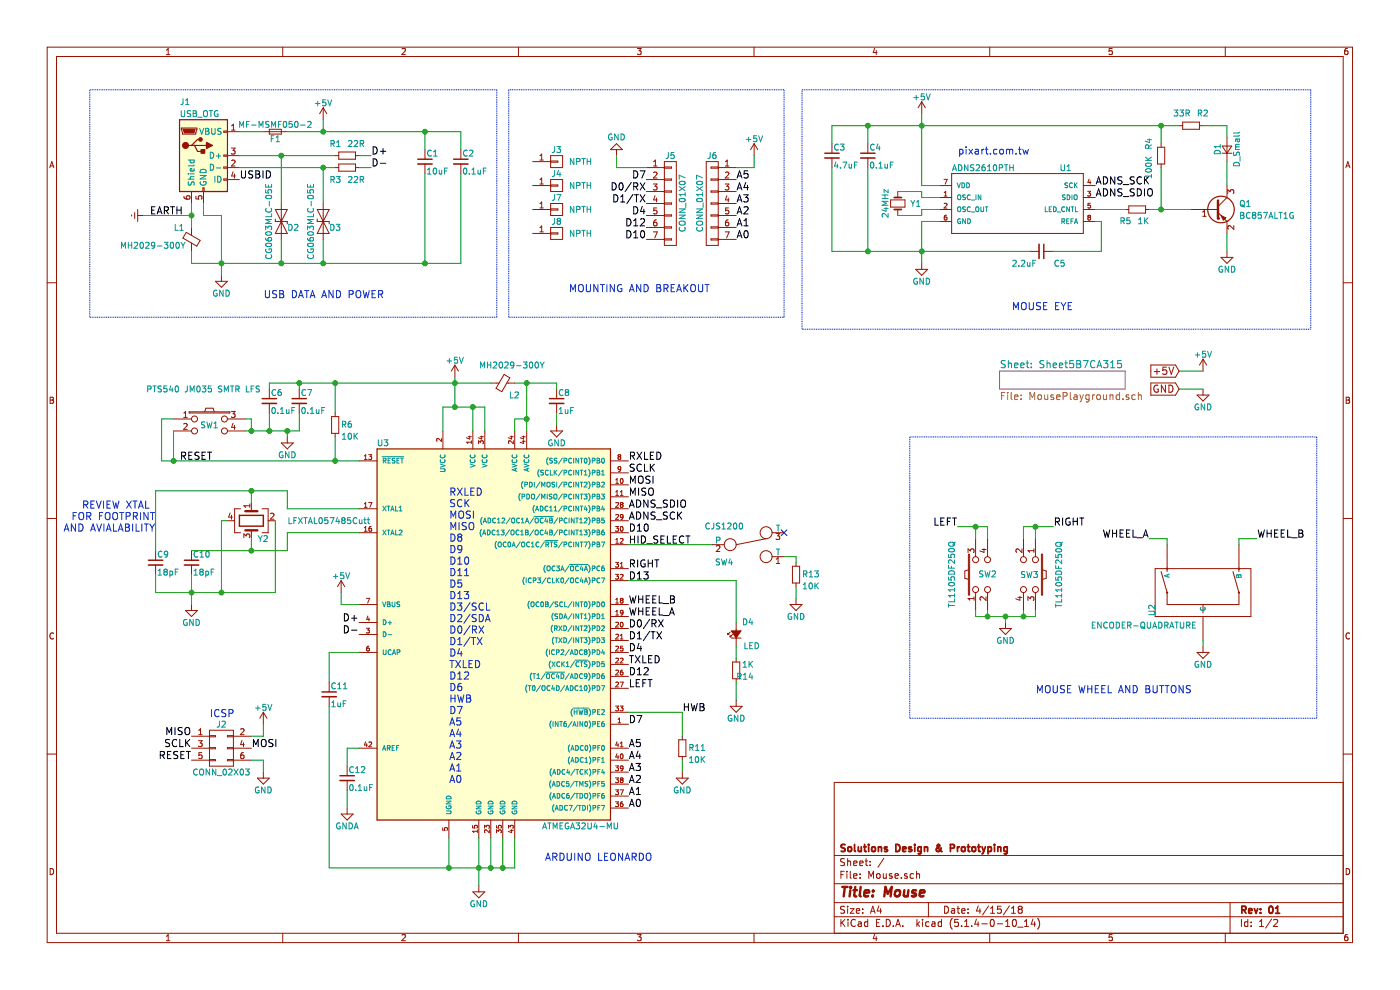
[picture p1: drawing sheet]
EESchema Schematic File Version 2
LIBS:Mouse-rescue
LIBS:power
LIBS:device
LIBS:transistors
LIBS:conn
LIBS:linear
LIBS:regul
LIBS:74xx
LIBS:cmos4000
LIBS:adc-dac
LIBS:memory
LIBS:xilinx
LIBS:microcontrollers
LIBS:dsp
LIBS:microchip
LIBS:analog_switches
LIBS:motorola
LIBS:texas
LIBS:intel
LIBS:audio
LIBS:interface
LIBS:digital-audio
LIBS:philips
LIBS:display
LIBS:cypress
LIBS:siliconi
LIBS:opto
LIBS:atmel
LIBS:contrib
LIBS:valves
LIBS:Solutions
LIBS:Mouse-cache
EELAYER 25 0
EELAYER END
$Descr A4 11693 8268
encoding utf-8
Sheet 1 2
Title "Mouse"
Date "4/15/18"
Rev "01"
Comp "Solutions Design & Prototyping"
Comment1 ""
Comment2 ""
Comment3 ""
Comment4 ""
$EndDescr
$Comp
L ATMEGA32U4-MU U3
U 1 1
P 4150 5400
F 0 "U3" H 3200 7100 50  0000 C CNN
F 1 "ATMEGA32U4-MU" H 4850 3900 50  0000 C CNN
F 2 "Housings_QFP:LQFP-44_10x10mm_Pitch0.8mm" H 4150 5400 50  0001 C CIN
F 3 "" H 5250 6500 50  0001 C CNN
	1    4150 5400
	1    0    0    -1  
$EndComp
$Comp
L ADNS2610PTH U1
U 1 1
P 8550 1650
F 0 "U1" H 8850 1870 50  0000 L BNN
F 1 "ADNS2610PTH" H 7950 1870 50  0000 L BNN
F 2 "Solutions:ADNS2610" H 8580 1800 20  0001 C CNN
F 3 "" H 8550 1650 60  0001 C CNN
	1    8550 1650
	1    0    0    -1  
$EndComp
$Comp
L +5V #PWR01
U 1 1
P 2700 1000
F 0 "#PWR01" H 2700 850 50  0001 C CNN
F 1 "+5V" H 2700 1140 50  0000 C CNN
F 2 "" H 2700 1000 50  0001 C CNN
F 3 "" H 2700 1000 50  0001 C CNN
	1    2700 1000
	1    0    0    -1  
$EndComp
$Comp
L GND #PWR02
U 1 1
P 1850 2300
F 0 "#PWR02" H 1850 2050 50  0001 C CNN
F 1 "GND" H 1850 2150 50  0000 C CNN
F 2 "" H 1850 2300 50  0001 C CNN
F 3 "" H 1850 2300 50  0001 C CNN
	1    1850 2300
	1    0    0    -1  
$EndComp
Text Label 3100 1300 0    60   ~ 0
D+
Text Label 3100 1400 0    60   ~ 0
D-
$Comp
L Fuse_Small F1
U 1 1
P 2300 1100
F 0 "F1" H 2300 1040 50  0000 C CNN
F 1 "MF-MSMF050-2" H 2300 1160 50  0000 C CNN
F 2 "Capacitors_SMD:C_1812" H 2300 1100 50  0001 C CNN
F 3 "" H 2300 1100 50  0001 C CNN
	1    2300 1100
	1    0    0    -1  
$EndComp
Text Label 2000 1500 0    60   ~ 0
USBID
$Comp
L +5V #PWR03
U 1 1
P 3800 3150
F 0 "#PWR03" H 3800 3000 50  0001 C CNN
F 1 "+5V" H 3800 3290 50  0000 C CNN
F 2 "" H 3800 3150 50  0001 C CNN
F 3 "" H 3800 3150 50  0001 C CNN
	1    3800 3150
	1    0    0    -1  
$EndComp
$Comp
L Ferrite_Bead_Small L2
U 1 1
P 4200 3200
F 0 "L2" V 4300 3250 50  0000 L CNN
F 1 "MH2029-300Y" V 4050 3000 50  0000 L CNN
F 2 "Capacitors_SMD:C_0805" V 4130 3200 50  0001 C CNN
F 3 "" H 4200 3200 50  0001 C CNN
	1    4200 3200
	0    1    1    0   
$EndComp
$Comp
L C_Small C9
U 1 1
P 1300 4700
F 0 "C9" H 1310 4770 50  0000 L CNN
F 1 "18pF" H 1310 4620 50  0000 L CNN
F 2 "Capacitors_SMD:C_0603" H 1300 4700 50  0001 C CNN
F 3 "" H 1300 4700 50  0001 C CNN
	1    1300 4700
	1    0    0    -1  
$EndComp
$Comp
L C_Small C10
U 1 1
P 1600 4700
F 0 "C10" H 1610 4770 50  0000 L CNN
F 1 "18pF" H 1610 4620 50  0000 L CNN
F 2 "Capacitors_SMD:C_0603" H 1600 4700 50  0001 C CNN
F 3 "" H 1600 4700 50  0001 C CNN
	1    1600 4700
	1    0    0    -1  
$EndComp
$Comp
L GND #PWR04
U 1 1
P 1600 5050
F 0 "#PWR04" H 1600 4800 50  0001 C CNN
F 1 "GND" H 1600 4900 50  0000 C CNN
F 2 "" H 1600 5050 50  0001 C CNN
F 3 "" H 1600 5050 50  0001 C CNN
	1    1600 5050
	1    0    0    -1  
$EndComp
$Comp
L Crystal_GND24 Y2
U 1 1
P 2100 4350
F 0 "Y2" V 2250 4400 50  0000 L CNN
F 1 "LFXTAL057485Cutt" V 2100 4650 50  0000 L CNN
F 2 "Crystals:Crystal_SMD_3225-4pin_3.2x2.5mm" H 2100 4350 50  0001 C CNN
F 3 "" H 2100 4350 50  0001 C CNN
	1    2100 4350
	0    1    1    0   
$EndComp
$Comp
L D_TVS D2
U 1 1
P 2350 1850
F 0 "D2" V 2400 1950 50  0000 C CNN
F 1 "CG0603MLC-05E" H 2350 1750 50  0000 C CNN
F 2 "Capacitors_SMD:C_0603" H 2350 1850 50  0001 C CNN
F 3 "" H 2350 1850 50  0001 C CNN
	1    2350 1850
	0    1    1    0   
$EndComp
$Comp
L D_TVS D3
U 1 1
P 2700 1850
F 0 "D3" V 2750 1950 50  0000 C CNN
F 1 "CG0603MLC-05E" H 2700 1750 50  0000 C CNN
F 2 "Capacitors_SMD:C_0603" H 2700 1850 50  0001 C CNN
F 3 "" H 2700 1850 50  0001 C CNN
	1    2700 1850
	0    1    1    0   
$EndComp
$Comp
L R_Small R1
U 1 1
P 2900 1300
F 0 "R1" V 2800 1150 50  0000 L CNN
F 1 "22R" V 2800 1300 50  0000 L CNN
F 2 "Capacitors_SMD:C_0603" H 2900 1300 50  0001 C CNN
F 3 "" H 2900 1300 50  0001 C CNN
	1    2900 1300
	0    1    1    0   
$EndComp
$Comp
L R_Small R3
U 1 1
P 2900 1400
F 0 "R3" V 3000 1250 50  0000 L CNN
F 1 "22R" V 3000 1400 50  0000 L CNN
F 2 "Capacitors_SMD:C_0603" H 2900 1400 50  0001 C CNN
F 3 "" H 2900 1400 50  0001 C CNN
	1    2900 1400
	0    1    1    0   
$EndComp
$Comp
L Ferrite_Bead_Small L1
U 1 1
P 1600 2000
F 0 "L1" H 1450 2100 50  0000 L CNN
F 1 "MH2029-300Y" H 1000 1950 50  0000 L CNN
F 2 "Capacitors_SMD:C_0805" V 1530 2000 50  0001 C CNN
F 3 "" H 1600 2000 50  0001 C CNN
	1    1600 2000
	1    0    0    -1  
$EndComp
$Comp
L C_Small C1
U 1 1
P 3550 1350
F 0 "C1" H 3560 1420 50  0000 L CNN
F 1 "10uF" H 3560 1270 50  0000 L CNN
F 2 "Capacitors_SMD:C_0603" H 3550 1350 50  0001 C CNN
F 3 "" H 3550 1350 50  0001 C CNN
	1    3550 1350
	1    0    0    -1  
$EndComp
$Comp
L C_Small C2
U 1 1
P 3850 1350
F 0 "C2" H 3860 1420 50  0000 L CNN
F 1 "0.1uF" H 3860 1270 50  0000 L CNN
F 2 "Capacitors_SMD:C_0603" H 3850 1350 50  0001 C CNN
F 3 "" H 3850 1350 50  0001 C CNN
	1    3850 1350
	1    0    0    -1  
$EndComp
$Comp
L R_Small R6
U 1 1
P 2800 3550
F 0 "R6" H 2650 3550 50  0000 L CNN
F 1 "10K" H 2600 3650 50  0000 L CNN
F 2 "Capacitors_SMD:C_0603" H 2800 3550 50  0001 C CNN
F 3 "" H 2800 3550 50  0001 C CNN
	1    2800 3550
	-1   0    0    1   
$EndComp
$Comp
L C_Small C7
U 1 1
P 2500 3350
F 0 "C7" H 2510 3420 50  0000 L CNN
F 1 "0.1uF" H 2510 3270 50  0000 L CNN
F 2 "Capacitors_SMD:C_0603" H 2500 3350 50  0001 C CNN
F 3 "" H 2500 3350 50  0001 C CNN
	1    2500 3350
	1    0    0    -1  
$EndComp
$Comp
L C_Small C6
U 1 1
P 2250 3350
F 0 "C6" H 2260 3420 50  0000 L CNN
F 1 "0.1uF" H 2260 3270 50  0000 L CNN
F 2 "Capacitors_SMD:C_0603" H 2250 3350 50  0001 C CNN
F 3 "" H 2250 3350 50  0001 C CNN
	1    2250 3350
	1    0    0    -1  
$EndComp
$Comp
L GND #PWR05
U 1 1
P 2400 3650
F 0 "#PWR05" H 2400 3400 50  0001 C CNN
F 1 "GND" H 2400 3500 50  0000 C CNN
F 2 "" H 2400 3650 50  0001 C CNN
F 3 "" H 2400 3650 50  0001 C CNN
	1    2400 3650
	1    0    0    -1  
$EndComp
$Comp
L TACT_SWITCH SW1
U 1 1
P 1750 3500
F 0 "SW1" H 1750 3450 50  0000 C CNN
F 1 "PTS540 JM035 SMTR LFS" H 1700 3750 50  0000 C CNN
F 2 "Solutions:PTS540_Switch" H 1750 3500 50  0001 C CNN
F 3 "" H 1750 3500 50  0000 C CNN
	1    1750 3500
	1    0    0    -1  
$EndComp
$Comp
L C_Small C8
U 1 1
P 4650 3350
F 0 "C8" H 4660 3420 50  0000 L CNN
F 1 "1uF" H 4660 3270 50  0000 L CNN
F 2 "Capacitors_SMD:C_0603" H 4650 3350 50  0001 C CNN
F 3 "" H 4650 3350 50  0001 C CNN
	1    4650 3350
	1    0    0    -1  
$EndComp
$Comp
L GND #PWR06
U 1 1
P 4650 3550
F 0 "#PWR06" H 4650 3300 50  0001 C CNN
F 1 "GND" H 4650 3400 50  0000 C CNN
F 2 "" H 4650 3550 50  0001 C CNN
F 3 "" H 4650 3550 50  0001 C CNN
	1    4650 3550
	1    0    0    -1  
$EndComp
$Comp
L C_Small C11
U 1 1
P 2750 5800
F 0 "C11" H 2760 5870 50  0000 L CNN
F 1 "1uF" H 2760 5720 50  0000 L CNN
F 2 "Capacitors_SMD:C_0603" H 2750 5800 50  0001 C CNN
F 3 "" H 2750 5800 50  0001 C CNN
	1    2750 5800
	1    0    0    -1  
$EndComp
$Comp
L GND #PWR07
U 1 1
P 4000 7400
F 0 "#PWR07" H 4000 7150 50  0001 C CNN
F 1 "GND" H 4000 7250 50  0000 C CNN
F 2 "" H 4000 7400 50  0001 C CNN
F 3 "" H 4000 7400 50  0001 C CNN
	1    4000 7400
	1    0    0    -1  
$EndComp
$Comp
L +5V #PWR08
U 1 1
P 2850 4950
F 0 "#PWR08" H 2850 4800 50  0001 C CNN
F 1 "+5V" H 2850 5090 50  0000 C CNN
F 2 "" H 2850 4950 50  0001 C CNN
F 3 "" H 2850 4950 50  0001 C CNN
	1    2850 4950
	1    0    0    -1  
$EndComp
Text Label 3000 5200 2    60   ~ 0
D+
Text Label 3000 5300 2    60   ~ 0
D-
$Comp
L C_Small C12
U 1 1
P 2900 6500
F 0 "C12" H 2910 6570 50  0000 L CNN
F 1 "0.1uF" H 2910 6420 50  0000 L CNN
F 2 "Capacitors_SMD:C_0603" H 2900 6500 50  0001 C CNN
F 3 "" H 2900 6500 50  0001 C CNN
	1    2900 6500
	1    0    0    -1  
$EndComp
$Comp
L GNDA #PWR09
U 1 1
P 2900 6750
F 0 "#PWR09" H 2900 6500 50  0001 C CNN
F 1 "GNDA" H 2900 6600 50  0000 C CNN
F 2 "" H 2900 6750 50  0001 C CNN
F 3 "" H 2900 6750 50  0001 C CNN
	1    2900 6750
	1    0    0    -1  
$EndComp
$Comp
L CONN_02X03 J2
U 1 1
P 1850 6250
F 0 "J2" H 1850 6450 50  0000 C CNN
F 1 "CONN_02X03" H 1850 6050 50  0000 C CNN
F 2 "Pin_Headers:Pin_Header_Straight_2x03_Pitch2.54mm_SMD" H 1850 5050 50  0001 C CNN
F 3 "" H 1850 5050 50  0001 C CNN
	1    1850 6250
	1    0    0    -1  
$EndComp
Text Notes 1750 6000 0    60   ~ 0
ICSP
Text Label 1500 3850 0    60   ~ 0
RESET
Text Label 1600 6350 2    60   ~ 0
RESET
Text Label 1600 6250 2    60   ~ 0
SCLK
Text Label 1600 6150 2    60   ~ 0
MISO
Text Label 2100 6250 0    60   ~ 0
MOSI
$Comp
L +5V #PWR010
U 1 1
P 2200 6050
F 0 "#PWR010" H 2200 5900 50  0001 C CNN
F 1 "+5V" H 2200 6190 50  0000 C CNN
F 2 "" H 2200 6050 50  0001 C CNN
F 3 "" H 2200 6050 50  0001 C CNN
	1    2200 6050
	1    0    0    -1  
$EndComp
$Comp
L GND #PWR011
U 1 1
P 2200 6450
F 0 "#PWR011" H 2200 6200 50  0001 C CNN
F 1 "GND" H 2200 6300 50  0000 C CNN
F 2 "" H 2200 6450 50  0001 C CNN
F 3 "" H 2200 6450 50  0001 C CNN
	1    2200 6450
	1    0    0    -1  
$EndComp
Text Label 5250 3850 0    60   ~ 0
RXLED
Text Label 5250 3950 0    60   ~ 0
SCLK
Text Label 5250 4050 0    60   ~ 0
MOSI
Text Label 5250 4150 0    60   ~ 0
MISO
Text Label 5250 4250 0    60   ~ 0
ADNS_SDIO
Text Label 5250 4350 0    60   ~ 0
ADNS_SCK
Text Label 5250 4450 0    60   ~ 0
D10
Text Label 5250 4550 0    60   ~ 0
HID_SELECT
Text Label 5250 4750 0    60   ~ 0
RIGHT
Text Label 5250 4850 0    60   ~ 0
D13
Text Label 5250 5050 0    60   ~ 0
WHEEL_B
Text Label 5250 5150 0    60   ~ 0
WHEEL_A
Text Label 5250 5250 0    60   ~ 0
D0/RX
Text Label 5250 5350 0    60   ~ 0
D1/TX
Text Label 5250 5450 0    60   ~ 0
D4
Text Label 5250 5550 0    60   ~ 0
TXLED
Text Label 5250 5650 0    60   ~ 0
D12
Text Label 5250 5750 0    60   ~ 0
LEFT
Text Label 5700 5950 0    60   ~ 0
HWB
Text Label 5250 6050 0    60   ~ 0
D7
Text Label 5250 6750 0    60   ~ 0
A0
Text Label 5250 6650 0    60   ~ 0
A1
Text Label 5250 6550 0    60   ~ 0
A2
Text Label 5250 6450 0    60   ~ 0
A3
Text Label 5250 6350 0    60   ~ 0
A4
Text Label 5250 6250 0    60   ~ 0
A5
$Comp
L GND #PWR012
U 1 1
P 5700 6450
F 0 "#PWR012" H 5700 6200 50  0001 C CNN
F 1 "GND" H 5700 6300 50  0000 C CNN
F 2 "" H 5700 6450 50  0001 C CNN
F 3 "" H 5700 6450 50  0001 C CNN
	1    5700 6450
	1    0    0    -1  
$EndComp
$Comp
L +5V #PWR013
U 1 1
P 7700 950
F 0 "#PWR013" H 7700 800 50  0001 C CNN
F 1 "+5V" H 7700 1090 50  0000 C CNN
F 2 "" H 7700 950 50  0001 C CNN
F 3 "" H 7700 950 50  0001 C CNN
	1    7700 950 
	1    0    0    -1  
$EndComp
$Comp
L GND #PWR014
U 1 1
P 7700 2200
F 0 "#PWR014" H 7700 1950 50  0001 C CNN
F 1 "GND" H 7700 2050 50  0000 C CNN
F 2 "" H 7700 2200 50  0001 C CNN
F 3 "" H 7700 2200 50  0001 C CNN
	1    7700 2200
	1    0    0    -1  
$EndComp
$Comp
L Crystal_Small Y1
U 1 1
P 7500 1700
F 0 "Y1" V 7500 1850 50  0000 C CNN
F 1 "24MHz" H 7500 1600 50  0000 C CNN
F 2 "Capacitors_THT:C_Disc_D5.0mm_W2.5mm_P5.00mm" H 7500 1700 50  0001 C CNN
F 3 "" H 7500 1700 50  0001 C CNN
	1    7500 1700
	0    1    1    0   
$EndComp
Text Label 9150 1550 0    60   ~ 0
ADNS_SCK
Text Label 9150 1650 0    60   ~ 0
ADNS_SDIO
$Comp
L C_Small C5
U 1 1
P 8700 2100
F 0 "C5" V 8800 2200 50  0000 L CNN
F 1 "2.2uF" V 8800 1850 50  0000 L CNN
F 2 "Capacitors_SMD:C_0603" H 8700 2100 50  0001 C CNN
F 3 "" H 8700 2100 50  0001 C CNN
	1    8700 2100
	0    1    1    0   
$EndComp
$Comp
L R_Small R5
U 1 1
P 9500 1750
F 0 "R5" V 9400 1600 50  0000 L CNN
F 1 "1K" V 9400 1750 50  0000 L CNN
F 2 "Capacitors_SMD:C_0603" H 9500 1750 50  0001 C CNN
F 3 "" H 9500 1750 50  0001 C CNN
	1    9500 1750
	0    1    -1   0   
$EndComp
$Comp
L R_Small R4
U 1 1
P 9700 1300
F 0 "R4" V 9800 1150 50  0000 L CNN
F 1 "100K" V 9800 1300 50  0000 L CNN
F 2 "Capacitors_SMD:C_0603" H 9700 1300 50  0001 C CNN
F 3 "" H 9700 1300 50  0001 C CNN
	1    9700 1300
	-1   0    0    1   
$EndComp
$Comp
L Q_PNP_BEC Q1
U 1 1
P 10150 1750
F 0 "Q1" H 10350 1800 50  0000 L CNN
F 1 "BC857ALT1G" H 10350 1700 50  0000 L CNN
F 2 "TO_SOT_Packages_SMD:SOT-23" H 10350 1850 50  0001 C CNN
F 3 "" H 10150 1750 50  0001 C CNN
	1    10150 1750
	1    0    0    -1  
$EndComp
$Comp
L R_Small R2
U 1 1
P 9950 1050
F 0 "R2" V 10050 900 50  0000 L CNN
F 1 "33R" V 10050 1050 50  0000 L CNN
F 2 "Capacitors_SMD:C_0603" H 9950 1050 50  0001 C CNN
F 3 "" H 9950 1050 50  0001 C CNN
	1    9950 1050
	0    -1   -1   0   
$EndComp
$Comp
L D_Small D1
U 1 1
P 10250 1250
F 0 "D1" H 10200 1330 50  0000 L CNN
F 1 "D_Small" H 10100 1170 50  0000 L CNN
F 2 "LEDs:LED_D5.0mm_Horizontal_O1.27mm_Z3.0mm" V 10250 1250 50  0001 C CNN
F 3 "" V 10250 1250 50  0001 C CNN
	1    10250 1250
	0    -1   -1   0   
$EndComp
$Comp
L GND #PWR015
U 1 1
P 10250 2100
F 0 "#PWR015" H 10250 1850 50  0001 C CNN
F 1 "GND" H 10250 1950 50  0000 C CNN
F 2 "" H 10250 2100 50  0001 C CNN
F 3 "" H 10250 2100 50  0001 C CNN
	1    10250 2100
	1    0    0    -1  
$EndComp
$Comp
L C_Small C4
U 1 1
P 7250 1300
F 0 "C4" H 7260 1370 50  0000 L CNN
F 1 "0.1uF" H 7260 1220 50  0000 L CNN
F 2 "Capacitors_SMD:C_0603" H 7250 1300 50  0001 C CNN
F 3 "" H 7250 1300 50  0001 C CNN
	1    7250 1300
	1    0    0    -1  
$EndComp
$Comp
L C_Small C3
U 1 1
P 6950 1300
F 0 "C3" H 6960 1370 50  0000 L CNN
F 1 "4.7uF" H 6960 1220 50  0000 L CNN
F 2 "Capacitors_SMD:C_0603" H 6950 1300 50  0001 C CNN
F 3 "" H 6950 1300 50  0001 C CNN
	1    6950 1300
	1    0    0    -1  
$EndComp
$Comp
L R_Small R11
U 1 1
P 5700 6250
F 0 "R11" H 5500 6250 50  0000 L CNN
F 1 "10K" H 5500 6350 50  0000 L CNN
F 2 "Capacitors_SMD:C_0603" H 5700 6250 50  0001 C CNN
F 3 "" H 5700 6250 50  0001 C CNN
	1    5700 6250
	-1   0    0    1   
$EndComp
$Comp
L TACT_SWITCH SW2
U 1 1
P 8150 4800
F 0 "SW2" V 8150 4700 50  0000 C CNN
F 1 "TL1105DF250Q" H 8150 5000 50  0000 C CNN
F 2 "Solutions:Mouse_Button" H 8150 4800 50  0001 C CNN
F 3 "" H 8150 4800 50  0000 C CNN
	1    8150 4800
	0    -1   -1   0   
$EndComp
$Comp
L TACT_SWITCH SW3
U 1 1
P 8650 4800
F 0 "SW3" V 8650 4750 50  0000 C CNN
F 1 "TL1105DF250Q" H 8650 5000 50  0000 C CNN
F 2 "Solutions:Mouse_Button" H 8650 4800 50  0001 C CNN
F 3 "" H 8650 4800 50  0000 C CNN
	1    8650 4800
	0    1    1    0   
$EndComp
Text Label 8000 4400 2    60   ~ 0
LEFT
Text Label 8800 4400 0    60   ~ 0
RIGHT
$Comp
L GND #PWR016
U 1 1
P 8400 5200
F 0 "#PWR016" H 8400 4950 50  0001 C CNN
F 1 "GND" H 8400 5050 50  0000 C CNN
F 2 "" H 8400 5200 50  0001 C CNN
F 3 "" H 8400 5200 50  0001 C CNN
	1    8400 5200
	1    0    0    -1  
$EndComp
$Comp
L ENCODER-QUADRATURE U2
U 1 1
P 10050 4950
F 0 "U2" H 9850 5350 50  0000 L BNN
F 1 "ENCODER-QUADRATURE" V 9800 5000 50  0000 L BNN
F 2 "Solutions:Mouse_Encoder" H 10080 5100 20  0001 C CNN
F 3 "" H 10050 4950 60  0001 C CNN
	1    10050 4950
	0    -1   -1   0   
$EndComp
Text Label 10500 4500 0    60   ~ 0
WHEEL_B
Text Label 9600 4500 2    60   ~ 0
WHEEL_A
$Comp
L GND #PWR017
U 1 1
P 10050 5400
F 0 "#PWR017" H 10050 5150 50  0001 C CNN
F 1 "GND" H 10050 5250 50  0000 C CNN
F 2 "" H 10050 5400 50  0001 C CNN
F 3 "" H 10050 5400 50  0001 C CNN
	1    10050 5400
	1    0    0    -1  
$EndComp
Text Notes 8000 1300 0    60   ~ 0
pixart.com.tw
$Comp
L USB_OTG J1
U 1 1
P 1700 1300
F 0 "J1" H 1500 1750 50  0000 L CNN
F 1 "USB_OTG" H 1500 1650 50  0000 L CNN
F 2 "Solutions:10118193_microUSB" H 1850 1250 50  0001 C CNN
F 3 "" H 1850 1250 50  0001 C CNN
	1    1700 1300
	1    0    0    -1  
$EndComp
Wire Wire Line
	1600 1700 1600 1900
Wire Wire Line
	1850 1800 1850 2300
Wire Wire Line
	1700 1700 1700 1800
Wire Wire Line
	2000 1100 2200 1100
Wire Wire Line
	2400 1100 3850 1100
Wire Wire Line
	2700 1100 2700 1000
Wire Wire Line
	2000 1300 2800 1300
Wire Wire Line
	2000 1400 2800 1400
Wire Wire Line
	2350 1700 2350 1300
Connection ~ 2350 1300
Wire Wire Line
	2700 1700 2700 1400
Connection ~ 2700 1400
Wire Wire Line
	3000 1300 3100 1300
Wire Wire Line
	3000 1400 3100 1400
Wire Wire Line
	2350 2200 2350 2000
Wire Wire Line
	1600 2200 3850 2200
Connection ~ 1850 2200
Wire Wire Line
	2700 2200 2700 2000
Connection ~ 2350 2200
Wire Wire Line
	1700 1800 1850 1800
Wire Wire Line
	1600 2100 1600 2200
Wire Wire Line
	3850 1100 3850 1250
Connection ~ 2700 1100
Wire Wire Line
	3850 2200 3850 1450
Connection ~ 2700 2200
Wire Wire Line
	3550 1450 3550 2200
Connection ~ 3550 2200
Wire Wire Line
	3550 1250 3550 1100
Connection ~ 3550 1100
Wire Wire Line
	2900 6600 2900 6750
Wire Wire Line
	7850 1650 7700 1650
Wire Wire Line
	7700 1650 7700 1600
Wire Wire Line
	7700 1600 7500 1600
Wire Wire Line
	7850 1750 7700 1750
Wire Wire Line
	7700 1750 7700 1800
Wire Wire Line
	7700 1800 7500 1800
Wire Wire Line
	7700 950  7700 1550
Wire Wire Line
	7700 1550 7850 1550
Wire Wire Line
	7850 1850 7700 1850
Wire Wire Line
	7700 1850 7700 2200
Wire Wire Line
	9150 1850 9200 1850
Wire Wire Line
	9200 1850 9200 2100
Wire Wire Line
	9200 2100 8800 2100
Wire Wire Line
	6950 2100 8600 2100
Connection ~ 7700 2100
Wire Wire Line
	9150 1750 9400 1750
Wire Wire Line
	9600 1750 9950 1750
Wire Wire Line
	9700 1400 9700 1750
Connection ~ 9700 1750
Wire Wire Line
	10250 1350 10250 1550
Wire Wire Line
	9700 1050 9700 1200
Wire Wire Line
	6950 1050 9850 1050
Connection ~ 7700 1050
Connection ~ 9700 1050
Wire Wire Line
	10050 1050 10250 1050
Wire Wire Line
	10250 1050 10250 1150
Wire Wire Line
	10250 1950 10250 2100
Wire Wire Line
	6950 1200 6950 1050
Wire Wire Line
	7250 1200 7250 1050
Connection ~ 7250 1050
Wire Wire Line
	7250 1400 7250 2100
Wire Wire Line
	6950 1400 6950 2100
Connection ~ 7250 2100
Wire Wire Line
	3700 3600 3700 3400
Wire Wire Line
	3700 3400 4050 3400
Wire Wire Line
	3800 3150 3800 3400
Wire Wire Line
	4050 3400 4050 3600
Connection ~ 3800 3400
Wire Wire Line
	3950 3600 3950 3400
Connection ~ 3950 3400
Wire Wire Line
	4400 3200 4400 3600
Wire Wire Line
	4300 3600 4300 3500
Wire Wire Line
	4300 3500 4400 3500
Connection ~ 4400 3500
Wire Wire Line
	2250 3200 4100 3200
Connection ~ 3800 3200
Wire Wire Line
	1300 4100 1300 4600
Wire Wire Line
	1600 4800 1600 5050
Wire Wire Line
	1300 4800 1300 4950
Wire Wire Line
	1450 3500 1350 3500
Wire Wire Line
	1350 3500 1350 3850
Wire Wire Line
	1450 3600 1450 3850
Connection ~ 1450 3850
Wire Wire Line
	2050 3500 2100 3500
Wire Wire Line
	2100 3500 2100 3600
Connection ~ 2100 3600
Wire Wire Line
	10050 5350 10050 5400
Wire Wire Line
	2200 6050 2200 6150
Wire Wire Line
	2200 6150 2100 6150
Wire Wire Line
	2100 6350 2200 6350
Wire Wire Line
	2200 6350 2200 6450
Wire Wire Line
	3000 6250 2900 6250
Wire Wire Line
	2900 6250 2900 6400
Wire Wire Line
	2750 5900 2750 7250
Wire Wire Line
	2750 7250 4300 7250
Wire Wire Line
	4000 7000 4000 7400
Connection ~ 4000 7250
Wire Wire Line
	3750 7000 3750 7250
Connection ~ 3750 7250
Wire Wire Line
	4300 7250 4300 7000
Wire Wire Line
	4200 7000 4200 7250
Connection ~ 4200 7250
Wire Wire Line
	4100 7000 4100 7250
Connection ~ 4100 7250
Wire Wire Line
	5250 5950 5700 5950
Wire Wire Line
	5700 5950 5700 6150
Wire Wire Line
	5700 6450 5700 6350
Wire Wire Line
	2750 5700 2750 5450
Wire Wire Line
	2750 5450 3000 5450
Wire Wire Line
	2850 4950 2850 5050
Wire Wire Line
	2850 5050 3000 5050
Wire Wire Line
	1600 4600 2400 4600
Wire Wire Line
	2400 4600 2400 4450
Wire Wire Line
	2400 4450 3000 4450
Wire Wire Line
	3000 4250 2400 4250
Wire Wire Line
	2400 4250 2400 4100
Wire Wire Line
	2400 4100 1300 4100
Wire Wire Line
	2100 4200 2100 4100
Connection ~ 2100 4100
Wire Wire Line
	2100 4500 2100 4600
Connection ~ 2100 4600
Wire Wire Line
	1300 4950 2300 4950
Connection ~ 1600 4950
Wire Wire Line
	1350 3850 3000 3850
Wire Wire Line
	2050 3600 2500 3600
Wire Wire Line
	2400 3600 2400 3650
Wire Wire Line
	2250 3250 2250 3200
Wire Wire Line
	2500 3250 2500 3200
Connection ~ 2500 3200
Wire Wire Line
	2250 3450 2250 3600
Connection ~ 2250 3600
Wire Wire Line
	2500 3600 2500 3450
Connection ~ 2400 3600
Wire Wire Line
	2800 3650 2800 3850
Connection ~ 2800 3850
Wire Wire Line
	2800 3450 2800 3200
Connection ~ 2800 3200
Wire Wire Line
	4300 3200 4650 3200
Wire Wire Line
	4650 3550 4650 3450
Wire Wire Line
	4650 3200 4650 3250
Connection ~ 4400 3200
Wire Wire Line
	8000 4400 8250 4400
Wire Wire Line
	8150 4400 8150 4500
Wire Wire Line
	8550 4400 8800 4400
Wire Wire Line
	8650 4500 8650 4400
Connection ~ 8650 4400
Connection ~ 8150 4400
Wire Wire Line
	8150 5100 8150 5150
Wire Wire Line
	8150 5150 8650 5150
Wire Wire Line
	8400 5150 8400 5200
Wire Wire Line
	8250 5100 8250 5150
Connection ~ 8250 5150
Wire Wire Line
	8650 5150 8650 5100
Connection ~ 8400 5150
Wire Wire Line
	8550 5100 8550 5150
Connection ~ 8550 5150
Wire Notes Line
	7600 3650 11000 3650
Wire Notes Line
	11000 3650 11000 6000
Wire Notes Line
	11000 6000 7600 6000
Wire Notes Line
	7600 6000 7600 3650
Text Notes 8650 5800 0    60   ~ 0
MOUSE WHEEL AND BUTTONS
Wire Notes Line
	6700 750  10950 750 
Wire Notes Line
	10950 750  10950 2750
Wire Notes Line
	10950 2750 6700 2750
Wire Notes Line
	6700 2750 6700 750 
Text Notes 8450 2600 0    60   ~ 0
MOUSE EYE
Text Notes 2200 2500 0    60   ~ 0
USB DATA AND POWER
Wire Notes Line
	750  750  4150 750 
Wire Notes Line
	4150 750  4150 2650
Wire Notes Line
	4150 2650 750  2650
Wire Notes Line
	750  2650 750  750 
Text Notes 4550 7200 0    60   ~ 0
ARDUINO LEONARDO
$Comp
L CJS1200 SW4
U 1 1
P 6250 4550
F 0 "SW4" H 6050 4700 50  0000 C CNN
F 1 "CJS1200" H 6050 4400 50  0000 C CNN
F 2 "Solutions:SSSS810701_ALPS_DPDT" H 6250 4550 50  0001 C CNN
F 3 "" H 6250 4550 50  0000 C CNN
	1    6250 4550
	1    0    0    1   
$EndComp
Wire Wire Line
	5950 4550 5250 4550
$Comp
L R_Small R13
U 1 1
P 6650 4800
F 0 "R13" H 6450 4800 50  0000 L CNN
F 1 "10K" H 6450 4900 50  0000 L CNN
F 2 "Capacitors_SMD:C_0603" H 6650 4800 50  0001 C CNN
F 3 "" H 6650 4800 50  0001 C CNN
	1    6650 4800
	-1   0    0    1   
$EndComp
$Comp
L GND #PWR018
U 1 1
P 6650 5000
F 0 "#PWR018" H 6650 4750 50  0001 C CNN
F 1 "GND" H 6650 4850 50  0000 C CNN
F 2 "" H 6650 5000 50  0001 C CNN
F 3 "" H 6650 5000 50  0001 C CNN
	1    6650 5000
	1    0    0    -1  
$EndComp
Wire Wire Line
	6550 4650 6650 4650
Wire Wire Line
	6650 4650 6650 4700
Wire Wire Line
	6650 5000 6650 4900
$Comp
L LED_Small_ALT D4
U 1 1
P 6150 5300
F 0 "D4" V 6250 5150 50  0000 L CNN
F 1 "LED" V 6050 5100 50  0000 L CNN
F 2 "Capacitors_SMD:C_0603" V 6150 5300 50  0001 C CNN
F 3 "" V 6150 5300 50  0001 C CNN
	1    6150 5300
	0    -1   -1   0   
$EndComp
$Comp
L R_Small R14
U 1 1
P 6150 5600
F 0 "R14" H 6000 5550 50  0000 L CNN
F 1 "1K" H 6000 5650 50  0000 L CNN
F 2 "Capacitors_SMD:C_0603" H 6150 5600 50  0001 C CNN
F 3 "" H 6150 5600 50  0001 C CNN
	1    6150 5600
	-1   0    0    -1  
$EndComp
$Comp
L GND #PWR019
U 1 1
P 6150 5850
F 0 "#PWR019" H 6150 5600 50  0001 C CNN
F 1 "GND" H 6150 5700 50  0000 C CNN
F 2 "" H 6150 5850 50  0001 C CNN
F 3 "" H 6150 5850 50  0001 C CNN
	1    6150 5850
	1    0    0    -1  
$EndComp
Wire Wire Line
	5250 4850 6150 4850
Wire Wire Line
	6150 4850 6150 5200
Wire Wire Line
	6150 5400 6150 5500
Wire Wire Line
	6150 5700 6150 5850
$Comp
L Earth #PWR020
U 1 1
P 1200 1800
F 0 "#PWR020" H 1200 1550 50  0001 C CNN
F 1 "Earth" H 1200 1650 50  0001 C CNN
F 2 "" H 1200 1800 50  0001 C CNN
F 3 "" H 1200 1800 50  0001 C CNN
	1    1200 1800
	0    1    1    0   
$EndComp
Wire Wire Line
	1200 1800 1600 1800
Connection ~ 1600 1800
Text Label 1250 1800 0    60   ~ 0
EARTH
Wire Wire Line
	1900 4350 1850 4350
Wire Wire Line
	1850 4350 1850 4950
Wire Wire Line
	2300 4950 2300 4350
Connection ~ 1850 4950
$Comp
L CONN_01X01 J3
U 1 1
P 4650 1350
F 0 "J3" H 4650 1450 50  0000 C CNN
F 1 "NPTH" H 4850 1350 50  0000 C CNN
F 2 "Solutions:NPTH_1875" H 4650 1350 50  0001 C CNN
F 3 "" H 4650 1350 50  0001 C CNN
	1    4650 1350
	1    0    0    -1  
$EndComp
$Comp
L CONN_01X01 J4
U 1 1
P 4650 1550
F 0 "J4" H 4650 1650 50  0000 C CNN
F 1 "NPTH" H 4850 1550 50  0000 C CNN
F 2 "Solutions:NPTH_1875" H 4650 1550 50  0001 C CNN
F 3 "" H 4650 1550 50  0001 C CNN
	1    4650 1550
	1    0    0    -1  
$EndComp
$Comp
L CONN_01X01 J7
U 1 1
P 4650 1750
F 0 "J7" H 4650 1850 50  0000 C CNN
F 1 "NPTH" H 4850 1750 50  0000 C CNN
F 2 "Solutions:NPTH_1875" H 4650 1750 50  0001 C CNN
F 3 "" H 4650 1750 50  0001 C CNN
	1    4650 1750
	1    0    0    -1  
$EndComp
$Comp
L CONN_01X01 J8
U 1 1
P 4650 1950
F 0 "J8" H 4650 2050 50  0000 C CNN
F 1 "NPTH" H 4850 1950 50  0000 C CNN
F 2 "Solutions:NPTH_1875" H 4650 1950 50  0001 C CNN
F 3 "" H 4650 1950 50  0001 C CNN
	1    4650 1950
	1    0    0    -1  
$EndComp
$Comp
L CONN_01X07 J5
U 1 1
P 5600 1700
F 0 "J5" H 5600 2100 50  0000 C CNN
F 1 "CONN_01X07" V 5700 1700 50  0000 C CNN
F 2 "Pin_Headers:Pin_Header_Straight_1x07_Pitch2.54mm" H 5600 1700 50  0001 C CNN
F 3 "" H 5600 1700 50  0001 C CNN
	1    5600 1700
	1    0    0    -1  
$EndComp
$Comp
L CONN_01X07 J6
U 1 1
P 5950 1700
F 0 "J6" H 5950 2100 50  0000 C CNN
F 1 "CONN_01X07" V 6050 1700 50  0000 C CNN
F 2 "Pin_Headers:Pin_Header_Straight_1x07_Pitch2.54mm" H 5950 1700 50  0001 C CNN
F 3 "" H 5950 1700 50  0001 C CNN
	1    5950 1700
	-1   0    0    -1  
$EndComp
Text Label 5400 1500 2    60   ~ 0
D7
Text Label 5400 1600 2    60   ~ 0
D0/RX
Text Label 5400 1700 2    60   ~ 0
D1/TX
Text Label 5400 1800 2    60   ~ 0
D4
Text Label 5400 1900 2    60   ~ 0
D12
Text Label 5400 2000 2    60   ~ 0
D10
$Comp
L GND #PWR021
U 1 1
P 5150 1300
F 0 "#PWR021" H 5150 1050 50  0001 C CNN
F 1 "GND" H 5150 1150 50  0000 C CNN
F 2 "" H 5150 1300 50  0001 C CNN
F 3 "" H 5150 1300 50  0001 C CNN
	1    5150 1300
	-1   0    0    1   
$EndComp
$Comp
L +5V #PWR022
U 1 1
P 6300 1300
F 0 "#PWR022" H 6300 1150 50  0001 C CNN
F 1 "+5V" H 6300 1440 50  0000 C CNN
F 2 "" H 6300 1300 50  0001 C CNN
F 3 "" H 6300 1300 50  0001 C CNN
	1    6300 1300
	1    0    0    -1  
$EndComp
Wire Wire Line
	6150 1400 6300 1400
Wire Wire Line
	6300 1400 6300 1300
Text Label 6150 1500 0    60   ~ 0
A5
Text Label 6150 1600 0    60   ~ 0
A4
Text Label 6150 1700 0    60   ~ 0
A3
Text Label 6150 1800 0    60   ~ 0
A2
Text Label 6150 1900 0    60   ~ 0
A1
Text Label 6150 2000 0    60   ~ 0
A0
Wire Notes Line
	4250 750  4250 2650
Wire Notes Line
	4250 2650 6550 2650
Wire Notes Line
	6550 2650 6550 750 
Wire Notes Line
	6550 750  4250 750 
Text Notes 4750 2450 0    60   ~ 0
MOUNTING AND BREAKOUT
Wire Wire Line
	5150 1300 5150 1400
Wire Wire Line
	5150 1400 5400 1400
Text Notes 3750 6550 0    60   ~ 0
RXLED\nSCK\nMOSI\nMISO\nD8\nD9\nD10\nD11\nD5\nD13\nD3/SCL\nD2/SDA\nD0/RX\nD1/TX\nD4\nTXLED\nD12\nD6\nHWB\nD7\nA5\nA4\nA3\nA2\nA1\nA0
Text Notes 1300 4450 2    60   ~ 0
REVIEW XTAL \nFOR FOOTPRINT\nAND AVIALABILITY\n
$Sheet
S 8350 3100 1050 150 
U 5B7CA316
F0 "Sheet5B7CA315" 60
F1 "MousePlayground.sch" 60
$EndSheet
Text GLabel 9850 3100 0    60   Input ~ 0
+5V
Text GLabel 9850 3250 0    60   Input ~ 0
GND
$Comp
L +5V #PWR023
U 1 1
P 10050 3100
F 0 "#PWR023" H 10050 2950 50  0001 C CNN
F 1 "+5V" H 10050 3240 50  0000 C CNN
F 2 "" H 10050 3100 50  0001 C CNN
F 3 "" H 10050 3100 50  0001 C CNN
	1    10050 3100
	1    0    0    -1  
$EndComp
$Comp
L GND #PWR024
U 1 1
P 10050 3250
F 0 "#PWR024" H 10050 3000 50  0001 C CNN
F 1 "GND" H 10050 3100 50  0000 C CNN
F 2 "" H 10050 3250 50  0001 C CNN
F 3 "" H 10050 3250 50  0001 C CNN
	1    10050 3250
	1    0    0    -1  
$EndComp
Wire Wire Line
	9850 3100 10050 3100
Wire Wire Line
	9850 3250 10050 3250
Wire Wire Line
	8550 4500 8550 4400
Wire Wire Line
	8250 4400 8250 4500
Wire Wire Line
	9750 4550 9750 4500
Wire Wire Line
	9750 4500 9600 4500
Wire Wire Line
	10350 4550 10350 4500
Wire Wire Line
	10350 4500 10500 4500
NoConn ~ 6550 4450
$EndSCHEMATC
